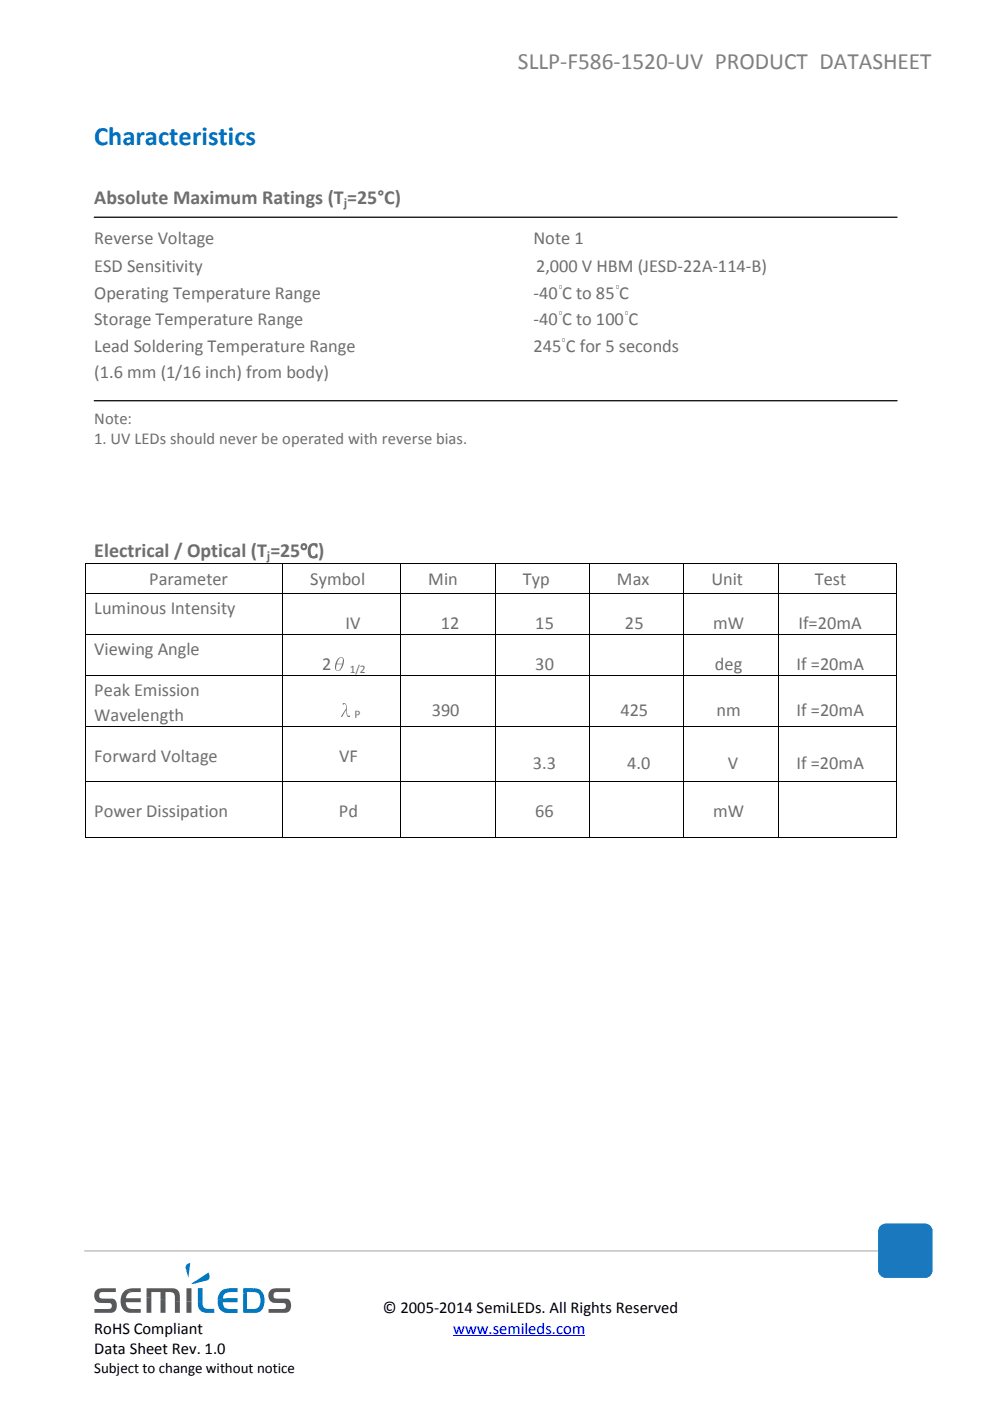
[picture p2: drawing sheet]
<svg xmlns="http://www.w3.org/2000/svg" width="210mm" height="297mm" viewBox="0 0 210 297" stroke-linecap="round" stroke-linejoin="round" font-family="sans-serif">
<g fill="#0079c1">
<path d="M46.1 275.5l1.9-.2h2.4v.8h-3.2a1.38 1.38 0 0 0 1.8 1.4h1.4v.9h-.1a5.9 5.9 0 0 1-3.2-.4 2.65 2.65 0 0 1-1-2.5z"/>
<path d="M42 275.9l1-.1a1.17 1.17 0 0 0 1 1.7h1.4v.8h-.6a2.43 2.43 0 0 1-2.6-.8z"/>
</g>
<g fill="#58595b">
<path d="M20.3 273.7a2.46 2.46 0 0 1 2.2-.6h2.1v.8h-2.4a.77 .77 0 0 0-1.2 .7 .77 .77 0 0 0 1.1 .7h.2a2.61 2.61 0 0 1 2.2 .4 1.6 1.6 0 0 1-1 2.6h-3.5v-.8h3a.64 .64 0 0 0 .7-.6 .64 .64 0 0 0-.7-.6h-.4a2.6 2.6 0 0 1-2.3-.6l-.3-1z"/>
<path d="M26.4 273.7l.4-.3 1.1 .6a1.32 1.32 0 0 0-1.2 1.3h3.1v.2v.6h-3.1a1.41 1.41 0 0 0 1.8 1.4h1.3v.8h-.3a4.9 4.9 0 0 1-3-.3 3 3 0 0 1-.1-4.3z"/>
<path d="M34 275.5l1.1 .2v2.6h-1.1z"/>
<path d="M37.1 275.8l1 .1v2.4h-1z"/>
<path d="M31.1 275l1 .3v3h-1z"/>
<path d="M39.5 275.9h1.1v2.4h-1.1z"/>
</g>
<path d="M51.6 274.3l.8-.3v3.5a3.4 3.4 0 0 0 2.5-.5 2.13 2.13 0 0 0-.5-2.9l-1.9-.2 .3-.2a1.89 1.89 0 0 1 2.2-.3 1.89 1.89 0 0 1 1.1 1.9 2.61 2.61 0 0 1-1.3 2.9l-3.2 .1z" fill="#0079c1"/>
<path d="M57.4 273.5l1.1-.4h3v.8h-2.4a.77 .77 0 0 0-1.1 .7 .77 .77 0 0 0 1 .7h.2a2.59 2.59 0 0 1 2.2 .4 1.7 1.7 0 0 1-.8 2.6h-3.7v-.8h3a.63 .63 0 0 0 .7-.6 .63 .63 0 0 0-.7-.6h-.4a2.67 2.67 0 0 1-2.3-.6 1.73 1.73 0 0 1 .2-2.2z" fill="#58595b"/>
<g fill="#0079c1">
<path d="M46.9 273.8a5.5 5.5 0 0 1 3.5-.6v.7a4.7 4.7 0 0 0-2.6 .3l-.4 .5-.2 .6h.8l-1.9 .2a2.57 2.57 0 0 1 .8-1.7z"/>
<path d="M42 273.1h1v2.7l-1 .1z"/>
</g>
<g fill="#58595b">
<path d="M26.8 273.4l1.1-.2 1.9-.1v.8h-.1a3.6 3.6 0 0 1-2.9-.5z"/>
<path d="M31.1 273.1h4.6a2.04 2.04 0 0 1 2.2 .8l.2 .6v1.4l-1-.1a1.92 1.92 0 0 0-.4-1.7l-1.6-.2v1.8l-1.1-.2v-1.6h-1.9v1.4l-1-.3z"/>
<path d="M39.5 273.1h1.1v2.8h-1.1z"/>
</g>
<path d="M51.6 273.1h2.2l-2.2 1.2z" fill="#0079c1"/>
<g fill="#007dba">
<path d="M40.6 272.2l3.6-2.4a1.07 1.07 0 0 1-.4 1.7l-2.7 .7z"/>
<path d="M39.7 268l.6-.2-.4 3.1-.5-2v-.4z"/>
</g>
<path d="M96.1 283.2h28" fill="none" stroke="#00f" stroke-width=".21"/>
<path d="M17.9 265.2h179.9" fill="none" stroke="#c8c8c8" stroke-width=".35"/>
<path d="M186.7 259.9l.7-.4 .4-.1h6.9a3 3 0 0 1 2.7 .7l.3 .9v8.3a1.61 1.61 0 0 1-1.5 1.6h-5.9a7.2 7.2 0 0 1-3.3-.2 1.39 1.39 0 0 1-.7-1.4v-6.9a3.9 3.9 0 0 1 .4-2.5z" fill="#1978be"/>
<g fill="#000">
<path d="M18 119.3h.2v.2h-.2zM59.9 119.3h.2v.2h-.2zM84.9 119.3h.2v.2h-.2zM104.9 119.3h.2v.2h-.2zM124.9 119.3h.2v.2h-.2zM144.9 119.3h.2v.2h-.2zM164.9 119.3h.2v.2h-.2zM189.9 119.3h.2v.2h-.2zM18 125.8h.2v.2h-.2zM18 134.5h.2v.1h-.2zM59.9 125.8h.2v.2h-.2zM59.9 134.5h.2v.1h-.2z"/>
<path d="M84.9 125.8h.2v.2h-.2zM84.9 134.5h.2v.1h-.2zM104.9 125.8h.2v.2h-.2zM104.9 134.5h.2v.1h-.2zM124.9 125.8h.2v.2h-.2zM124.9 134.5h.2v.1h-.2zM144.9 125.8h.2v.2h-.2zM144.9 134.5h.2v.1h-.2zM164.9 125.8h.2v.2h-.2zM164.9 134.5h.2v.1h-.2zM189.9 125.8h.2v.2h-.2zM189.9 134.5h.2v.1h-.2z"/>
<path d="M18 143.1h.2v.2h-.2zM18 153.9h.2v.2h-.2zM59.9 143.1h.2v.2h-.2zM59.9 153.9h.2v.2h-.2zM84.9 143.1h.2v.2h-.2zM84.9 153.9h.2v.2h-.2zM104.9 143.1h.2v.2h-.2zM104.9 153.9h.2v.2h-.2zM124.9 143.1h.2v.2h-.2zM124.9 153.9h.2v.2h-.2zM144.9 143.1h.2v.2h-.2zM144.9 153.9h.2v.2h-.2z"/>
<path d="M164.9 143.1h.2v.2h-.2zM164.9 153.9h.2v.2h-.2zM189.9 143.1h.2v.2h-.2zM189.9 153.9h.2v.2h-.2zM18 165.7h.2v.2h-.2zM18 177.5h.2v.2h-.2zM59.9 165.7h.2v.2h-.2zM59.9 177.5h.2v.2h-.2zM84.9 165.7h.2v.2h-.2zM84.9 177.5h.2v.2h-.2zM104.9 165.7h.2v.2h-.2zM104.9 177.5h.2v.2h-.2z"/>
<path d="M124.9 165.7h.2v.2h-.2zM124.9 177.5h.2v.2h-.2zM144.9 165.7h.2v.2h-.2zM144.9 177.5h.2v.2h-.2zM164.9 165.7h.2v.2h-.2zM164.9 177.5h.2v.2h-.2zM189.9 165.7h.2v.2h-.2zM189.9 177.5h.2v.2h-.2z"/>
</g>
<g fill="none" stroke="#000" stroke-width=".21">
<path d="M18.1 119.5v6.3M18.2 119.4h41.7M60 119.5v6.3M60.1 119.4h24.8M85 119.5v6.3M85.1 119.4h19.8M105 119.5v6.3M105.1 119.4h19.8M125 119.5v6.3M125.1 119.4h19.8M145 119.5v6.3M145.1 119.4h19.8"/>
<path d="M165 119.5v6.3M165.1 119.4h24.8M190 119.5v6.3M18.1 126v8.5M18.1 134.6v8.5M18.2 125.9h41.7M18.2 134.5h41.7M60 126v8.5M60 134.6v8.5M60.1 125.9h24.8M60.1 134.5h24.8M85 126v8.5"/>
<path d="M85 134.6v8.5M85.1 125.9h19.8M85.1 134.5h19.8M105 126v8.5M105 134.6v8.5M105.1 125.9h19.8M105.1 134.5h19.8M125 126v8.5M125 134.6v8.5M125.1 125.9h19.8M125.1 134.5h19.8M145 126v8.5"/>
<path d="M145 134.6v8.5M145.1 125.9h19.8M145.1 134.5h19.8M165 126v8.5M165 134.6v8.5M165.1 125.9h24.8M165.1 134.5h24.8M190 126v8.5M190 134.6v8.5M18.1 143.3v10.6M18.1 154.1v11.6M18.2 143.2h41.7"/>
<path d="M18.2 154h41.7M60 143.3v10.6M60 154.1v11.6M60.1 143.2h24.8M60.1 154h24.8M85 143.3v10.6M85 154.1v11.6M85.1 143.2h19.8M85.1 154h19.8M105 143.3v10.6M105 154.1v11.6M105.1 143.2h19.8"/>
<path d="M105.1 154h19.8M125 143.3v10.6M125 154.1v11.6M125.1 143.2h19.8M125.1 154h19.8M145 143.3v10.6M145 154.1v11.6M145.1 143.2h19.8M145.1 154h19.8M165 143.3v10.6M165 154.1v11.6M165.1 143.2h24.8"/>
<path d="M165.1 154h24.8M190 143.3v10.6M190 154.1v11.6M18.1 165.9v11.6M18.2 165.8h41.7M18.2 177.6h41.7M60 165.9v11.6M60.1 165.8h24.8M60.1 177.6h24.8M85 165.9v11.6M85.1 165.8h19.8M85.1 177.6h19.8"/>
<path d="M105 165.9v11.6M105.1 165.8h19.8M105.1 177.6h19.8M125 165.9v11.6M125.1 165.8h19.8M125.1 177.6h19.8M145 165.9v11.6M145.1 165.8h19.8M145.1 177.6h19.8M165 165.9v11.6M165.1 165.8h24.8M165.1 177.6h24.8"/>
<path d="M190 165.9v11.6"/>
</g>
<path d="M20 46.1h170.2M20 85h170.2" fill="none" stroke="#000" stroke-width=".26"/>
<text font-size="5.6" fill="#0070c0" x="20" y="30.7">Characteristics</text>
<text font-size="5" fill="#808080" x="109.8" y="14.7">SLLP-F586-1520-UV PRODUCT DATASHEET</text>
<g font-size="4.2" fill="#6e6e6e">
<text x="20" y="43.3">Absolute Maximum Ratings (T =25°C)</text>
<text x="20" y="118.2">Electrical / Optical (T =25℃)</text>
</g>
<g font-size="3.9" fill="#6e6e6e">
<text x="20" y="51.8">Reverse Voltage</text>
<text x="113.1" y="51.8">Note 1</text>
<text x="20" y="57.6">ESD Sensitivity</text>
<text x="113.7" y="57.6">2,000 V HBM (JESD-22A-114-B)</text>
<text x="20" y="63.3">Operating Temperature Range</text>
<text x="113.1" y="63.3">-40°C to 85°C</text>
<text x="20" y="68.9">Storage Temperature Range</text>
<text x="113.1" y="68.9">-40°C to 100°C</text>
<text x="20" y="74.5">Lead Soldering Temperature Range</text>
<text x="113.1" y="74.5">245°C for 5 seconds</text>
<text x="20" y="80.2">(1.6 mm (1/16 inch) from body)</text>
<text x="31.6" y="124">Parameter</text>
<text x="65.8" y="124">Symbol</text>
<text x="90.8" y="124">Min</text>
<text x="110.8" y="124">Typ</text>
<text x="130.8" y="124">Max</text>
<text x="150.8" y="124">Unit</text>
<text x="172.8" y="124">Test</text>
<text x="20" y="130.2">Luminous Intensity</text>
<text x="73.3" y="133.4">IV</text>
<text x="93.5" y="133.4">12</text>
<text x="113.5" y="133.4">15</text>
<text x="132.5" y="133.4">25</text>
<text x="151.2" y="133.4">mW</text>
<text x="169.3" y="133.4">If=20mA</text>
<text x="20" y="138.9">Viewing Angle</text>
<text x="68.3" y="142.1">2θ</text>
<text x="113.5" y="142.1">30</text>
<text x="151.6" y="142.1">deg</text>
<text x="168.9" y="142.1">If =20mA</text>
<text x="20" y="147.5">Peak Emission</text>
<text x="20" y="152.8">Wavelength</text>
<text x="71.3" y="151.8">λ</text>
<text x="91.5" y="151.8">390</text>
<text x="131.5" y="151.8">425</text>
<text x="151.9" y="151.8">nm</text>
<text x="168.9" y="151.8">If =20mA</text>
<text x="20" y="161.5">Forward Voltage</text>
<text x="71.9" y="161.5">VF</text>
<text x="113" y="163">3.3</text>
<text x="133" y="163">4.0</text>
<text x="154.3" y="163">V</text>
<text x="168.9" y="163">If =20mA</text>
<text x="20" y="173.3">Power Dissipation</text>
<text x="71.8" y="173.3">Pd</text>
<text x="113.5" y="173.3">66</text>
<text x="151.2" y="173.3">mW</text>
</g>
<g font-size="3.5" fill="#6e6e6e">
<text x="20" y="90">Note:</text>
<text x="20" y="94.2">1. UV LEDs should never be operated with reverse bias.</text>
</g>
<g font-size="3.5">
<text x="81.2" y="278.4">© 2005-2014 SemiLEDs. All Rights Reserved</text>
<text x="20" y="287">Data Sheet Rev. 1.0</text>
<text x="20" y="282.7">RoHS Compliant</text>
</g>
<text font-size="3.5" fill="#00f" x="96.1" y="282.7">www.semileds.com</text>
<text font-size="3.2" x="20" y="291">Subject to change without notice</text>
<g font-size="2.8" fill="#6e6e6e">
<text x="72.9" y="43.8">j</text>
<text x="56.6" y="118.7">j</text>
</g>
<g font-size="2.5" fill="#6e6e6e">
<text x="74.2" y="142.6">1/2</text>
<text x="75.2" y="152.3">P</text>
</g>
</svg>
